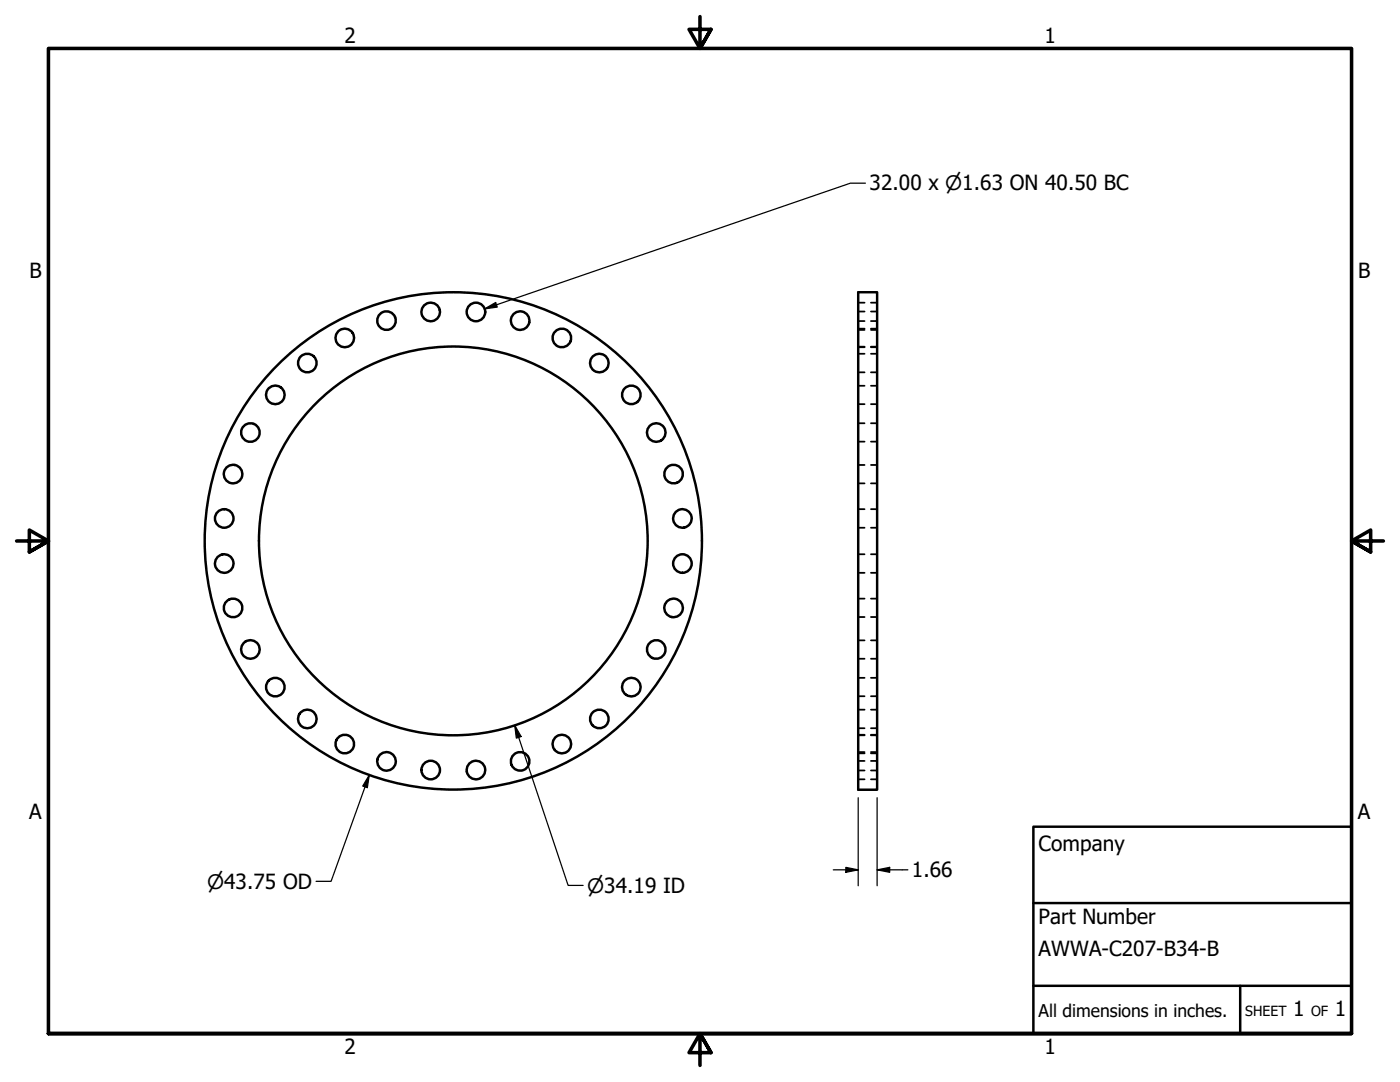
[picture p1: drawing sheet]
<svg xmlns="http://www.w3.org/2000/svg" width="279mm" height="216mm" viewBox="0 0 279 216" stroke-linecap="round" stroke-linejoin="round" font-family="sans-serif">
<!-- layer: Visible (ANSI) -->
<g fill="none" stroke="#000" stroke-width=".49">
<path d="M171.3 58.3h3.7v99.3h-3.7z"/>
<circle cx="54.9" cy="78.8" r="1.85"/>
<circle cx="61.3" cy="72.4" r="1.85"/>
<circle cx="68.8" cy="67.4" r="1.85"/>
<circle cx="77.1" cy="64" r="1.85"/>
<circle cx="86" cy="62.2" r="1.85"/>
<circle cx="95" cy="62.2" r="1.85"/>
<circle cx="103.8" cy="64" r="1.85"/>
<circle cx="112.1" cy="67.4" r="1.85"/>
<circle cx="119.6" cy="72.4" r="1.85"/>
<circle cx="126" cy="78.8" r="1.85"/>
<circle cx="46.5" cy="94.6" r="1.85"/>
<circle cx="50" cy="86.3" r="1.85"/>
<circle cx="131" cy="86.3" r="1.85"/>
<circle cx="134.4" cy="94.6" r="1.85"/>
<circle cx="44.7" cy="103.5" r="1.85"/>
<circle cx="44.7" cy="112.4" r="1.85"/>
<circle cx="90.5" cy="107.9" r="49.6"/>
<circle cx="90.5" cy="107.9" r="38.8"/>
<circle cx="136.2" cy="103.5" r="1.85"/>
<circle cx="136.2" cy="112.4" r="1.85"/>
<circle cx="46.5" cy="121.3" r="1.85"/>
<circle cx="50" cy="129.6" r="1.85"/>
<circle cx="54.9" cy="137.1" r="1.85"/>
<circle cx="126" cy="137.1" r="1.85"/>
<circle cx="131" cy="129.6" r="1.85"/>
<circle cx="134.4" cy="121.3" r="1.85"/>
<circle cx="61.3" cy="143.5" r="1.85"/>
<circle cx="68.8" cy="148.5" r="1.85"/>
<circle cx="77.1" cy="151.9" r="1.85"/>
<circle cx="86" cy="153.7" r="1.85"/>
<circle cx="95" cy="153.7" r="1.85"/>
<circle cx="103.8" cy="151.9" r="1.85"/>
<circle cx="112.1" cy="148.5" r="1.85"/>
<circle cx="119.6" cy="143.5" r="1.85"/>
</g>
<!-- layer: Hidden (ANSI) -->
<g fill="none" stroke="#000" stroke-width=".35">
<path d="M171.3 69.2h1.2M171.3 65.8h1.2M171.3 62.2h1.2M171.3 69.3h1.2M171.3 65.6h1.2M171.3 74.3h1.2M171.3 70.6h1.2M171.3 77h1.2M171.3 64.1h1.2M171.3 60.4h1.2M173.8 69.2h1.2M173.8 65.8h1.2"/>
<path d="M173.8 62.2h1.2M173.8 69.3h1.2M173.8 65.6h1.2M173.8 74.3h1.2M173.8 70.6h1.2M173.8 77h1.2M173.8 64.1h1.2M173.8 60.4h1.2M171.3 80.6h1.2M171.3 88.1h1.2M171.3 84.5h1.2M171.3 96.4h1.2"/>
<path d="M171.3 92.8h1.2M173.8 80.6h1.2M173.8 88.1h1.2M173.8 84.5h1.2M173.8 96.4h1.2M173.8 92.8h1.2M171.3 105.3h1.2M171.3 101.6h1.2M171.3 114.3h1.2M171.3 110.6h1.2M171.3 119.5h1.2M173.8 105.3h1.2"/>
<path d="M173.8 101.6h1.2M173.8 114.3h1.2M173.8 110.6h1.2M173.8 119.5h1.2M171.3 123.1h1.2M171.3 131.4h1.2M171.3 127.8h1.2M171.3 138.9h1.2M171.3 135.3h1.2M173.8 123.1h1.2M173.8 131.4h1.2M173.8 127.8h1.2"/>
<path d="M173.8 138.9h1.2M173.8 135.3h1.2M171.3 146.7h1.2M171.3 145.3h1.2M171.3 141.6h1.2M171.3 150.3h1.2M171.3 146.6h1.2M171.3 153.7h1.2M171.3 150.1h1.2M171.3 155.5h1.2M171.3 151.8h1.2M173.8 146.7h1.2"/>
<path d="M173.8 145.3h1.2M173.8 141.6h1.2M173.8 150.3h1.2M173.8 146.6h1.2M173.8 153.7h1.2M173.8 150.1h1.2M173.8 155.5h1.2M173.8 151.8h1.2"/>
</g>
<!-- layer: Border (ANSI) -->
<path d="M139.7 3.3v6.4l-2.2-3.8h4.4l-2.2 3.8 2.2-3.8M3.3 107.9h6.4l-3.8-2.1v4.3l3.8-2.2-3.8 2.2M276.1 107.9h-6.4l3.8-2.1v4.3l-3.8-2.2 3.8 2.2M9.7 206.2v-196.5h260v196.5h-260h260M141.9 210l-2.2-3.8 2.2 3.8h-4.4l2.2-3.8v6.4" fill="none" stroke="#000" stroke-width=".71"/>
<!-- layer: Title (ANSI) -->
<path d="M206.2 165h63.5v41.2h-63.5zM206.2 196.7h63.5M206.2 180.2h63.5M247.5 196.7v9.5" fill="none" stroke="#000" stroke-width=".49"/>
<!-- layer: Dimension (ANSI) -->
<path d="M172.7 36.5h-3l-73 25.1M96.7 61.6l2.2-1.2 .3 .9zM73.7 154.7l-.4 2.5-.9-.4zM73.7 154.7l-7.6 21.2h-3M102.7 144.7l1.3 2.3-1 .3zM102.7 144.7l10.7 32h3M171.3 159.2v17.5M175 159.2v17.5M166.3 173.6h5M168.8 173.1l2.5 .5-2.5 .5zM175 173.6l2.6-.5v1zM175 173.6h6.2" fill="none" stroke="#000" stroke-width=".25"/>
<g fill="#000">
<path d="M96.7 61.6l2.2-1.2 .3 .9z" fill-rule="evenodd"/>
<path d="M73.7 154.7l-.4 2.5-.9-.4z" fill-rule="evenodd"/>
<path d="M102.7 144.7l1.3 2.3-1 .3z" fill-rule="evenodd"/>
<path d="M168.8 173.1l2.5 .5-2.5 .5z" fill-rule="evenodd"/>
<path d="M175 173.6l2.6-.5v1z" fill-rule="evenodd"/>
</g>
<g font-size="4.2">
<text x="68.7" y="8.6">2</text>
<text x="208.4" y="8.6">1</text>
<text x="173.5" y="38">32.00 x ⌀1.63 ON 40.50 BC</text>
<text x="5.9" y="55.5">B</text>
<text x="271" y="55.5">B</text>
<text x="5.8" y="163.4">A</text>
<text x="271" y="163.4">A</text>
<text x="207.3" y="169.8">Company</text>
<text x="182" y="175.1">1.66</text>
<text x="207.3" y="184.4">Part Number</text>
<text x="207.3" y="190.7">AWWA-C207-B34-B</text>
<text x="258.1" y="202.8">1</text>
<text x="266.4" y="202.8">1</text>
<text x="68.7" y="210.3">2</text>
<text x="208.4" y="210.3">1</text>
</g>
<g font-size="4">
<text x="41.3" y="177.3">⌀43.75 OD</text>
<text x="117.2" y="178.1">⌀34.19 ID</text>
</g>
<text font-size="3.5" x="207.3" y="202.9">All dimensions in inches.</text>
<g font-size="2.8">
<text x="248.5" y="202.8">SHEET</text>
<text x="261.7" y="202.8">OF</text>
</g>
</svg>
